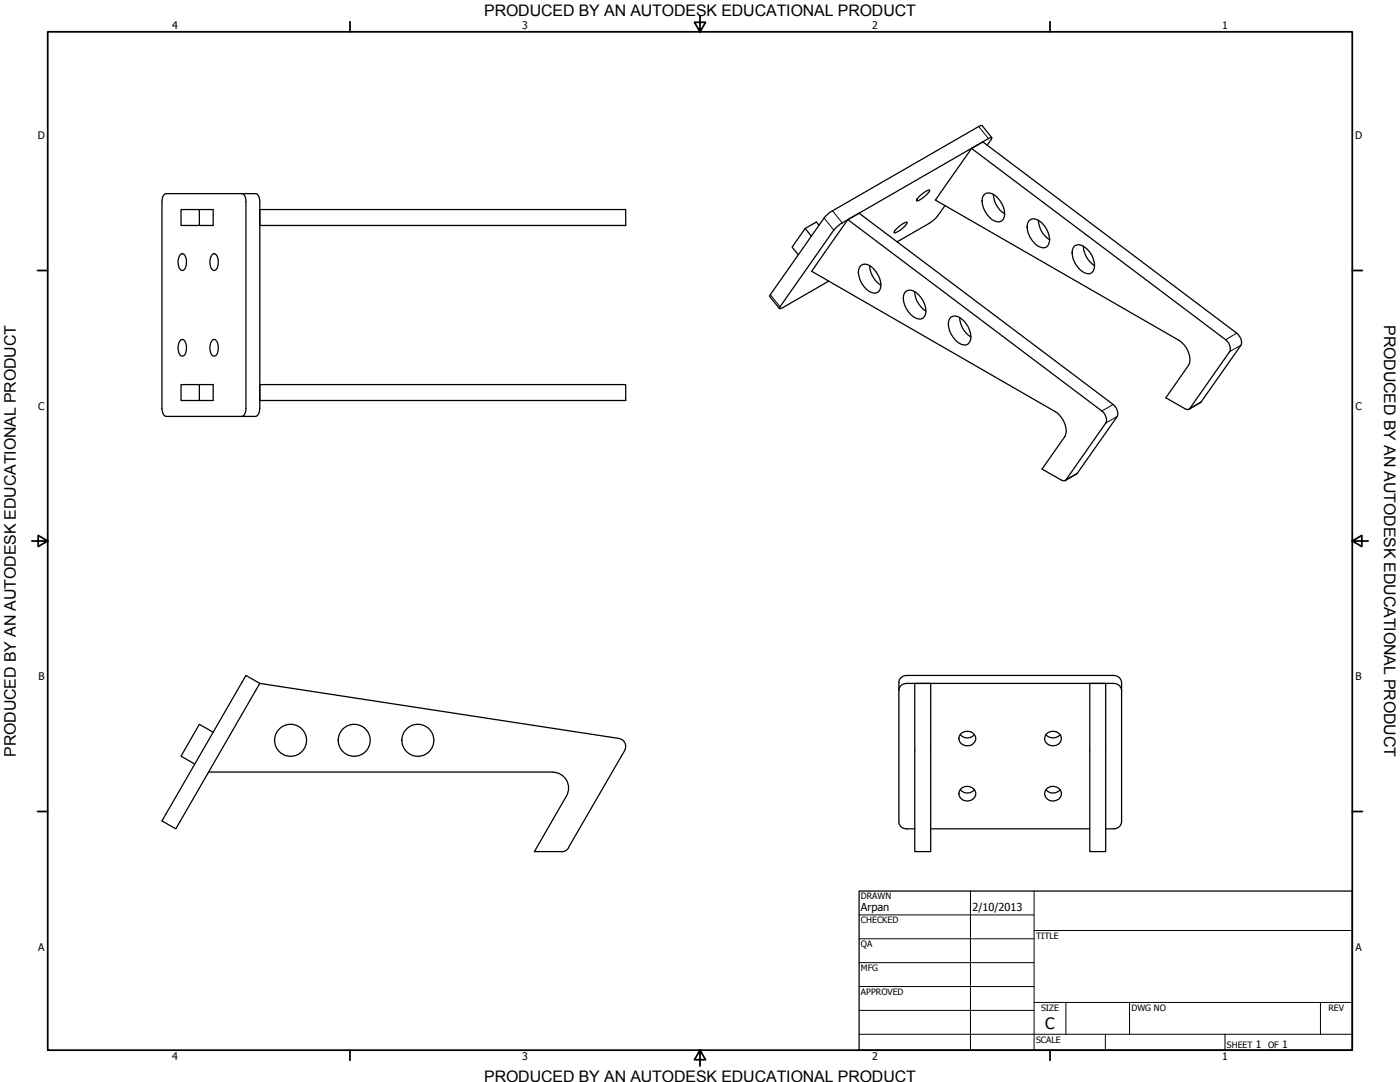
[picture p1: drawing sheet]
<svg xmlns="http://www.w3.org/2000/svg" width="559mm" height="432mm" viewBox="0 0 559 432" stroke-linecap="round" stroke-linejoin="round" font-family="sans-serif">
<!-- layer: Visible (ANSI) -->
<g fill="none" stroke="#000" stroke-width=".51">
<path d="M387.8 59.2l101.4 76.4M390.7 50.5l-58.4 33.6M394.5 55.3l-59.1 34.1-2.6 2.4-21.5 30.6M395.7 55.6l-1.7 2.4M65.8 77.4l36.3-.1a2.14 2.14 0 0 1 1.5 2.1l.1 83.6a3.2 3.2 0 0 1-1.6 3.2h-35.9a2.82 2.82 0 0 1-1.6-3.2v-82.5a3.7 3.7 0 0 1 1.2-3.1zM96.6 77.3a2.5 2.5 0 0 1 1.6 3.2v82.5a3.2 3.2 0 0 1-1.6 3.2M367.3 78l1.7-1.3a1.95 1.95 0 0 1 2.1-.8 8.9 8.9 0 0 1-5.3 4.2l.3-.7zM373.3 79.8l97.2 56a9.3 9.3 0 0 1 4.3 9.1l-9.5 13.9 8.5 4.6 1.1-.4 15.9-22.7M373.4 79.8l14.4-20.6 4.5-2.6 101.3 76.4M392.5 78a3.6 3.6 0 0 1 5.6 .8 8.4 8.4 0 0 1 2.4 8.6 3.5 3.5 0 0 1-5.6-.7 8.4 8.4 0 0 1-2.4-8.7zM396.5 77.6a9.5 9.5 0 0 0 4.5 7.7M79.6 83.6v6.4h-7.3v-6.4h12.8v6.4h-5.5"/>
<path d="M103.7 83.6h146v6.4h-146zM321.4 91.2l2.4 3M326.9 89.9l-1-1.3-4.5 2.6-5.2 7.4 2.4 3.1M328.9 87l-21.4 30.6M338.4 87.6l101.4 76.4M357.6 91.6l2.4-2.1a2.01 2.01 0 0 1 2.1-.7 8.9 8.9 0 0 1-5.2 4.2zM370.8 89.2l-12.7 7.3M377.2 82l-3 4.2M411.1 87.8a4.7 4.7 0 0 1 5.9 2.5 7.6 7.6 0 0 1 1.4 7.5 3.4 3.4 0 0 1-5.5-.8 8.4 8.4 0 0 1-2.4-8.6zM414.5 87.9a9.5 9.5 0 0 0 4.5 7.8M429.1 98a4.8 4.8 0 0 1 5.9 2.6 7.6 7.6 0 0 1 1.4 7.5 2.42 2.42 0 0 1-3.5 .8 9.4 9.4 0 0 1-4.8-9.2zM432.4 98.2a9.9 9.9 0 0 0 4.5 7.8"/>
<path d="M72.2 101.4l.6-.2a3.9 3.9 0 0 1 1.5 4.8 1.82 1.82 0 0 1-1.8 1.9 4.7 4.7 0 0 1-.3-6.5zM84.9 101.4l.6-.2a3.9 3.9 0 0 1 1.5 4.8 1.82 1.82 0 0 1-1.8 1.9 4.7 4.7 0 0 1-.3-6.5zM330.8 112.2l-18.3 10.5M343.7 105.9a4.6 4.6 0 0 1 5.9 2.5 7.5 7.5 0 0 1 1.5 7.5 2.46 2.46 0 0 1-3.4 .7 9.1 9.1 0 0 1-4.9-9.2zM347.1 106a10 10 0 0 0 4.5 7.8M361.1 116.8a2.95 2.95 0 0 1 4.5-.1 8.6 8.6 0 0 1 3.5 9.5 2.46 2.46 0 0 1-3.5 .8 9.3 9.3 0 0 1-4.9-9.2zM365.1 116.3a9.7 9.7 0 0 0 4.5 7.8M72.2 135.6l.6-.2a3.8 3.8 0 0 1 1.5 4.7l-.7 1.7-1.1 .3a4.7 4.7 0 0 1-.7-6zM84.9 135.6l.6-.2a3.8 3.8 0 0 1 1.5 4.7l-.7 1.7-1.1 .3a4.7 4.7 0 0 1-.7-6zM379.7 126.5a4.8 4.8 0 0 1 5.9 2.6 7.2 7.2 0 0 1 1.4 7.5 2.42 2.42 0 0 1-3.5 .8 9.4 9.4 0 0 1-4.8-9.3zM383 126.7a9.7 9.7 0 0 0 4.5 7.8M495.3 137.8l-16.3 22.9"/>
<path d="M79.6 153.5v6.3h-7.3v-6.3h12.8v6.3h-5.5M103.7 153.5h146v6.3h-146zM444.3 161.4l-101.4-76.3-4.5 2.5-14.4 20.7 97.1 55.9a9.2 9.2 0 0 1 4.3 9.2l-9.5 13.8 8.5 4.7 1.1-.4 15.9-22.7M445.9 166.2l-16.2 23M103.7 272.7l-5.5-3.1-33.6 58 5.6 3.2 33.5-58.1 143.4 22M358.8 275.5a2.89 2.89 0 0 1 3.1-2.8h82.6a3 3 0 0 1 3.2 2.8M365.1 272.7h6.4v67.2h-6.4zM435 272.7h6.3v67.2h-6.3zM85.1 292.2l-5.5-3.1-7.3 12.7 5.4 3.1M247.1 294.7a3.1 3.1 0 0 1 2.2 4.7l-22.4 38.9M383.3 293.2a3.7 3.7 0 0 0 5.6 0M383.4 292.9a3.4 3.4 0 0 1 3.8-1 3.4 3.4 0 0 1 2.2 3.3 3.5 3.5 0 0 1-3.5 2.4 3.5 3.5 0 0 1-3.2-2.8z"/>
<path d="M417.4 293.2a3.7 3.7 0 0 0 5.8 0M417.6 292.9a3.4 3.4 0 0 1 3.8-.9 3.4 3.4 0 0 1 2.2 3.2 3.4 3.4 0 0 1-3.5 2.4 3.4 3.4 0 0 1-3.2-2.8zM83.2 308.1l137.4 .1a6.3 6.3 0 0 1 5.5 9.4l-12.8 22.3h10.9M383.3 315.2a3.7 3.7 0 0 0 5.6 0M383.4 315a3.4 3.4 0 0 1 3.8-1 3.4 3.4 0 0 1 2.2 3.2 3.4 3.4 0 0 1-3.9 2.5 3.4 3.4 0 0 1-2.6-3.9zM417.4 315.2a3.7 3.7 0 0 0 5.8 0M417.6 315a3.4 3.4 0 0 1 3.8-1 3.4 3.4 0 0 1 2.2 3.2 3.3 3.3 0 0 1-3.9 2.4 3.3 3.3 0 0 1-2.6-3.8zM227 338.3l-1.2 1.2-1.6 .4M365.1 330.8a5.7 5.7 0 0 1-5.8-1.2l-.5-1.6v-55.7a2.89 2.89 0 0 1 3.1-2.7h82.6a3 3 0 0 1 3.2 2.7v55.7a3 3 0 0 1-3.2 2.8h-3.2M371.5 330.8h63.5"/>
<circle cx="116" cy="295.4" r="6.4"/>
<circle cx="141.4" cy="295.4" r="6.4"/>
<circle cx="166.8" cy="295.4" r="6.4"/>
</g>
<!-- layer: Visible Narrow (ANSI) -->
<path d="M390.7 50.5l3.8 4.8M328.9 87l3.9 4.8M332.3 84.1l3.9 4.9M307.5 117.6l3.8 4.8M493.6 133l-4.4 2.6M495.3 137.8l-4.5 2.5M444.3 161.4l-4.5 2.6M445.9 166.2l-4.5 2.6M479.4 160.4l-4.5 2.6M430 188.8l-4.5 2.7" fill="none" stroke="#000" stroke-width=".4"/>
<path d="M390.7 50.5l1.3-.4 3.9 4.8M394.5 55.3l1.4-.4-.2 .7M332.3 84.1l-1.6 1.1-1.8 1.8M374.2 86.2l-1.1 1.2-2.3 1.8M307.5 117.6l-.3 .7 3.9 4.8M311.3 122.4l-.2 .7 1.4-.4M489.2 135.6a4.3 4.3 0 0 1 1.6 4.7M493.6 133a4.2 4.2 0 0 1 1.7 4.8M439.8 164a4.3 4.3 0 0 1 1.6 4.8M444.3 161.4a4.3 4.3 0 0 1 1.6 4.8M479 160.7l-4.4 2.6M429.7 189.2l-4.5 2.6" fill="none" stroke="#000" stroke-width=".51"/>
<!-- layer: Border (ANSI) -->
<g fill="none" stroke="#000" stroke-width=".7">
<path d="M19 12.7h520.8v406.4h-520.8zM139.7 8.6v4.1M279.4 6.3v6.4l-2.2-3.8h4.4l-2.2 3.8M419.1 8.6v4.1M15 107.9h4M539.8 107.9h4M12.7 215.9h6.3l-3.8-2.2v4.4l3.8-2.2M539.8 215.9l3.8 2.2v-4.4l-3.8 2.2h6.3M15 323.8h4M539.8 323.8h4M139.7 419.1v4.1M279.4 419.1l2.2 3.8h-4.4l2.2-3.8v6.3"/>
<path d="M419.1 419.1v4.1"/>
</g>
<!-- layer: Title (ANSI) -->
<g fill="none" stroke="#000" stroke-width=".4">
<path d="M387.3 355.6v63.5M412.7 355.6v63.5M342.9 365.1h69.8M342.9 374.6h69.8M412.7 371.3h127.1M342.9 384.2h69.8M342.9 393.7h69.8M342.9 412.7h196.9M342.9 403.2h69.8M412.7 400h127.1M425.4 400v12.7M441.2 412.7v6.4"/>
<path d="M450.8 400v12.7M488.9 412.7v6.4M527 400v12.7"/>
</g>
<path d="M342.9 355.6h196.9v63.5h-196.9z" fill="none" stroke="#000" stroke-width=".51"/>
<g font-size="6.4">
<text x="552.4" y="129.8" transform="rotate(90 552.4 129.8)">PRODUCED BY AN AUTODESK EDUCATIONAL PRODUCT</text>
<text x="6.3" y="302" transform="rotate(-90 6.3 302)">PRODUCED BY AN AUTODESK EDUCATIONAL PRODUCT</text>
</g>
<g font-size="6.3">
<text x="193.3" y="6.3">PRODUCED BY AN AUTODESK EDUCATIONAL PRODUCT</text>
<text x="417.2" y="410.6">C</text>
<text x="193.3" y="431.8">PRODUCED BY AN AUTODESK EDUCATIONAL PRODUCT</text>
</g>
<g font-size="4.4">
<text x="343.7" y="363.5">Arpan</text>
<text x="388.1" y="363.7">2/10/2013</text>
</g>
<g font-size="4.2">
<text x="68.7" y="11.7">4</text>
<text x="208.4" y="11.7">3</text>
<text x="348.1" y="11.7">2</text>
<text x="487.8" y="11.7">1</text>
<text x="15.1" y="55.5">D</text>
<text x="540.9" y="55.5">D</text>
<text x="15.2" y="163.4">C</text>
<text x="541" y="163.4">C</text>
<text x="15.3" y="271.4">B</text>
<text x="541.1" y="271.4">B</text>
<text x="15.2" y="379.3">A</text>
<text x="541" y="379.3">A</text>
<text x="501.3" y="418.3">1</text>
<text x="511.8" y="418.3">1</text>
<text x="68.7" y="423.2">4</text>
<text x="208.4" y="423.2">3</text>
<text x="348.1" y="423.2">2</text>
<text x="487.8" y="423.2">1</text>
</g>
<g font-size="3.5">
<text x="343.7" y="358.9">DRAWN</text>
<text x="343.7" y="368.5">CHECKED</text>
<text x="413.5" y="374.6">TITLE</text>
<text x="343.7" y="378">QA</text>
<text x="343.7" y="387.5">MFG</text>
<text x="343.7" y="397.1">APPROVED</text>
<text x="415.5" y="403.4">SIZE</text>
<text x="451.6" y="403.4">DWG NO</text>
<text x="530.3" y="403.4">REV</text>
<text x="413.5" y="416.1">SCALE</text>
<text x="489.7" y="418.3">SHEET</text>
<text x="506.2" y="418.3">OF</text>
</g>
</svg>
